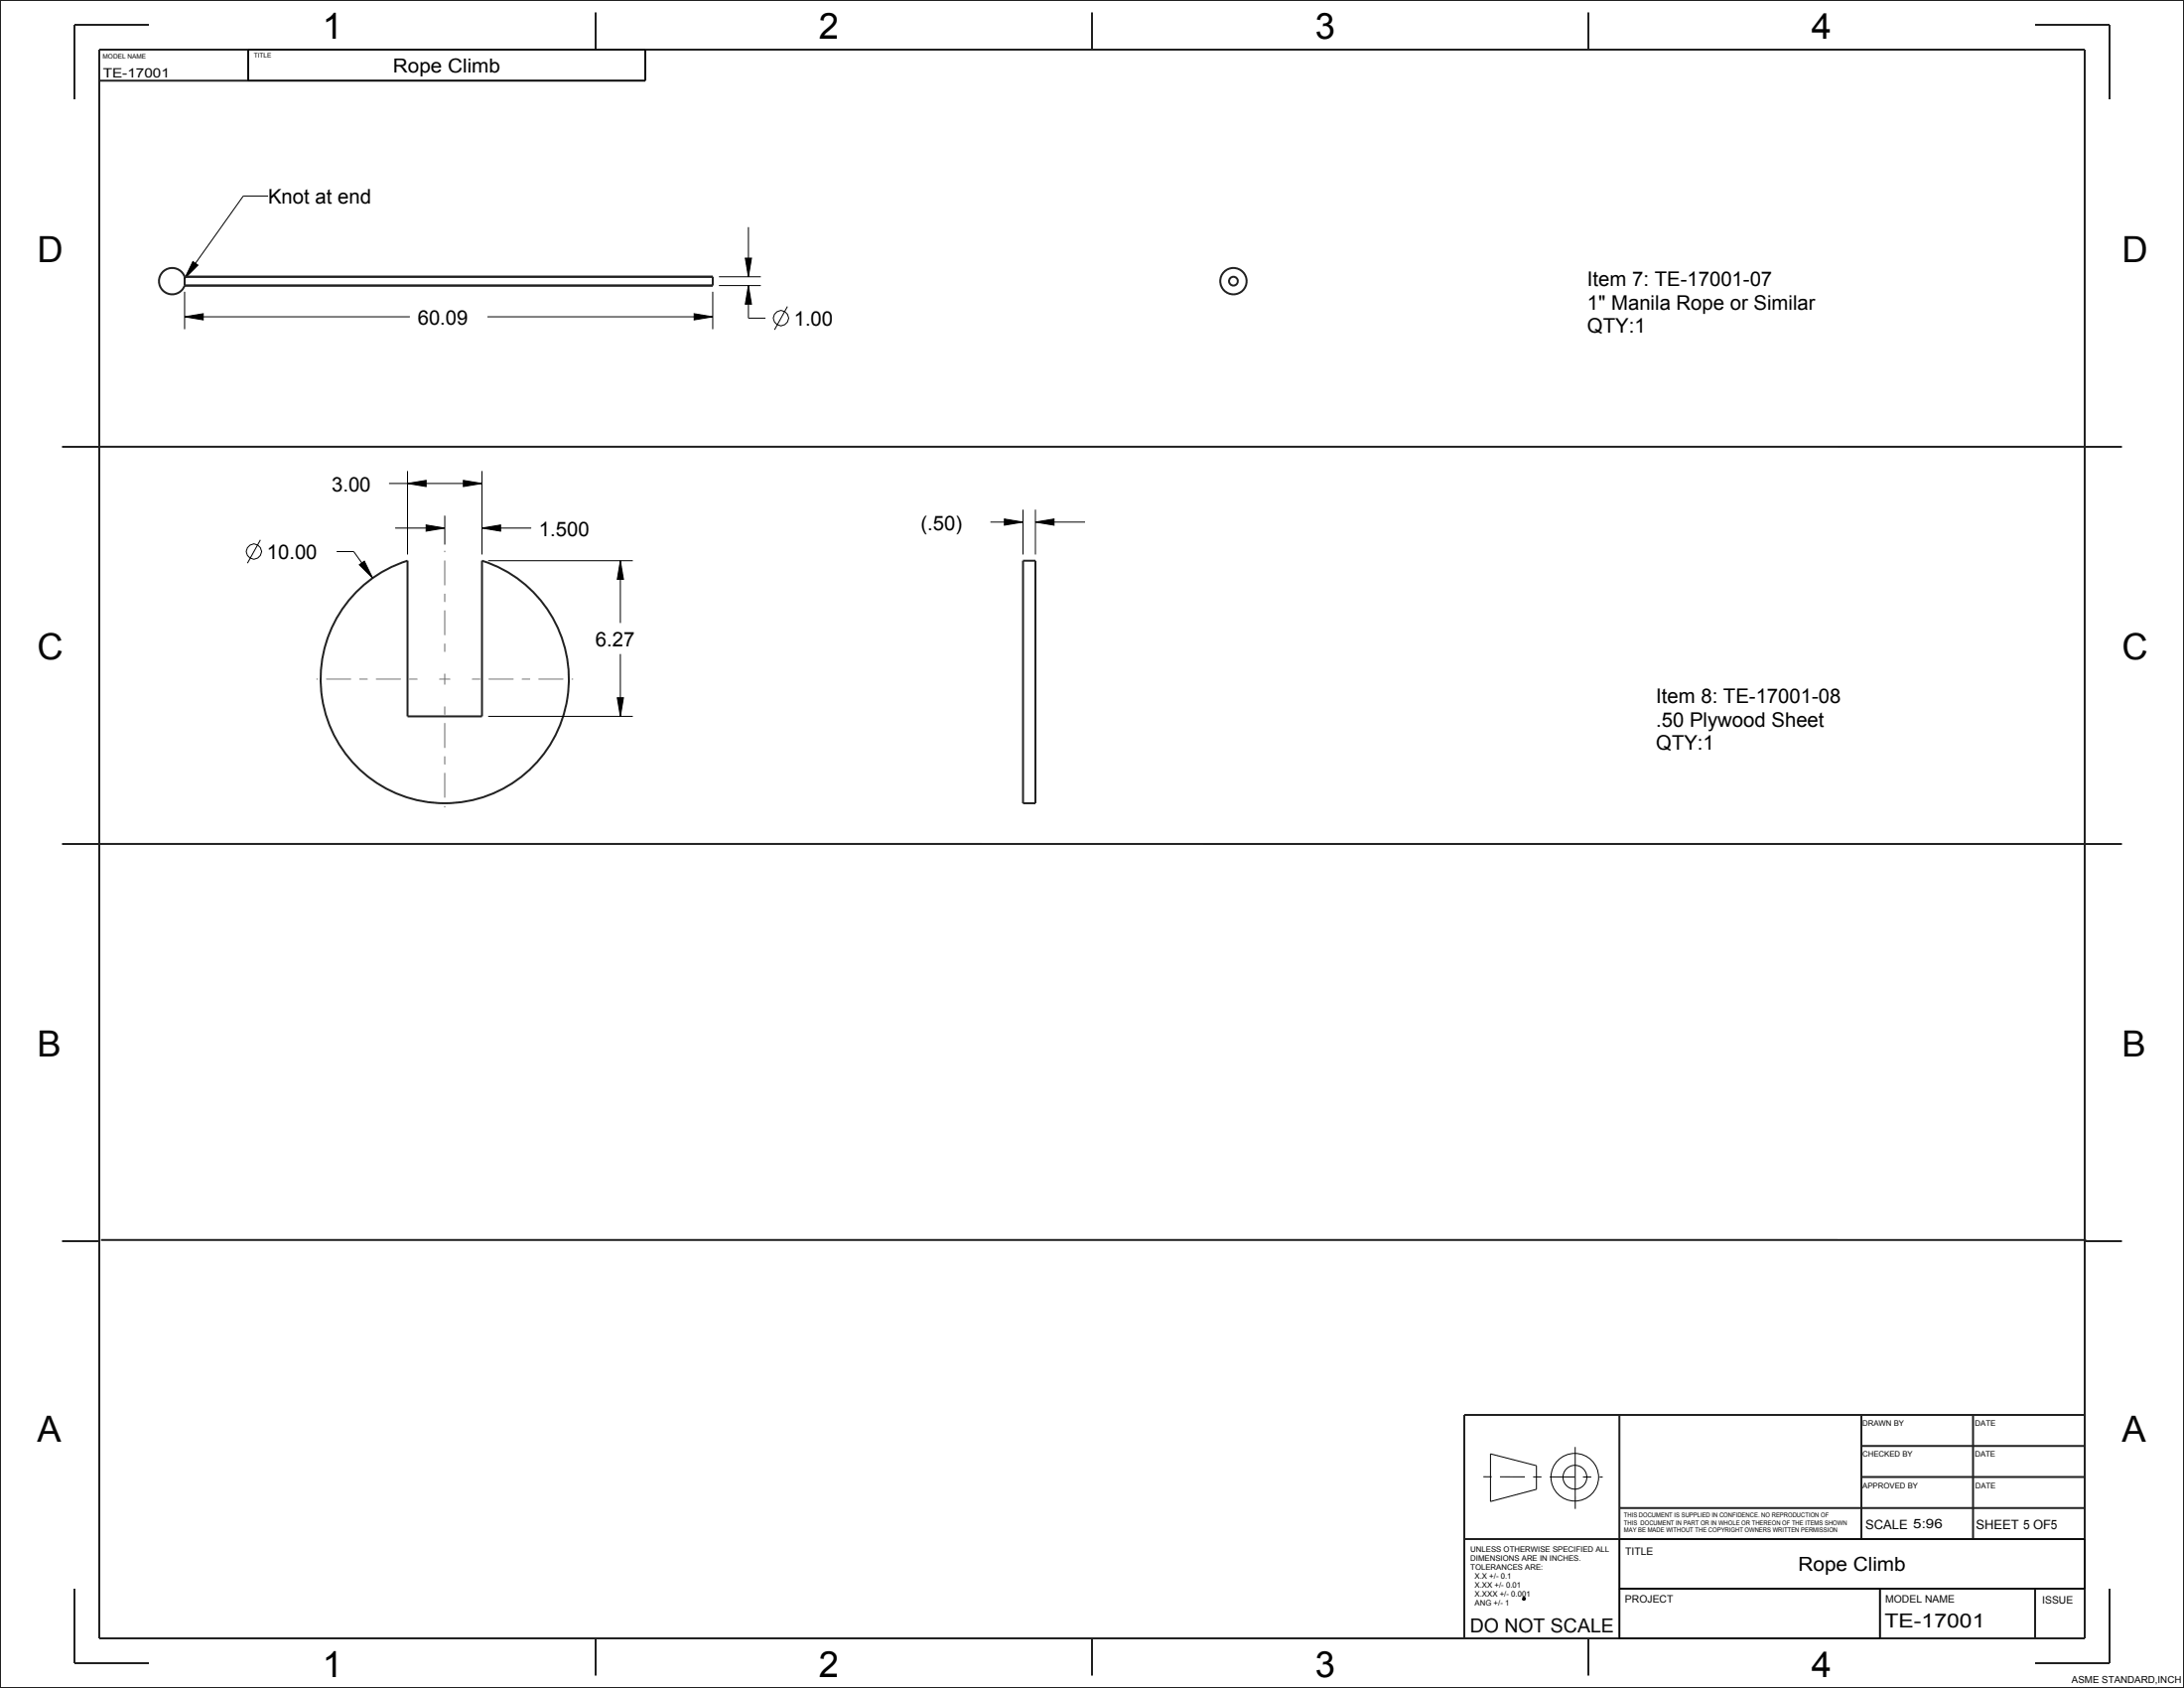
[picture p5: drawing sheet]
<svg xmlns="http://www.w3.org/2000/svg" width="559mm" height="432mm" viewBox="0 0 559 432" stroke-linecap="round" stroke-linejoin="round" font-family="sans-serif">
<path d="M389.8 408.7l.4 .1-.2 .4-.4-.1z" fill="none" stroke="#060606" stroke-width=".51"/>
<g fill="none" stroke="#000" stroke-width=".25">
<path d="M63.5 12.7h101.6v7.9h-101.6zM68.6 50.1h-6.4l-15 21.2M191.5 58.1v12.7M47.2 74.6v9.6M49.3 66.9l1.3 .9-3.4 3.5zM182.4 74.6v9.6M184 73h10.7M184 70.8h10.7M190.7 66h1.6l-.8 4.8zM191.5 73l.8 4.8h-1.6zM191.5 73v8.4h4.4M201.5 78.4l-3.3 6"/>
<path d="M47.2 81l4.8-.8v1.6zM47.2 81h57.7M124.7 81h57.7M177.6 80.2l4.8 .8-4.8 .8zM66.6 138.1l-3.3 6M99.5 123.7h23.8M101.1 135.1h12.7M104.3 123.7l4.7-.8v1.6zM104.3 120.5v21.3M109 134.3l4.8 .8-4.8 .8zM113.8 131.9v7.4M118.6 122.9l4.7 .8-4.7 .8z"/>
<path d="M123.3 135.1l4.8-.8v1.6zM123.3 120.5v21.3M123.3 135.1h12.6M253.4 133.6h8.3M257 132.8l4.7 .8-4.7 .7zM261.7 130.4v11.4M264.9 133.6l4.8-.8v1.5zM264.9 130.4v11.4M264.9 133.6h12.7M86.1 141.1h4.4l4.8 6.8M91.9 144.5l1.3-1 2.1 4.4zM124.9 143.4h37"/>
<path d="M158.7 143.4l.8 4.8h-1.6zM158.7 143.4v16M157.9 178.5h1.6l-.8 4.7zM158.7 167.3v15.9M124.9 183.2h37M381.4 371.9l11.7 3v6.1l-11.7 3.1zM403 370.2v15.8M414.3 393.7h119.1v12.7h-119.1zM414.3 406.4h66.7v12.7h-66.7z"/>
<circle cx="199.8" cy="81.4" r="1.95"/>
<circle cx="64.9" cy="141.1" r="1.95"/>
<circle cx="402.9" cy="377.9" r="6.1"/>
<circle cx="403" cy="377.9" r="3"/>
</g>
<g fill="#000">
<path d="M49.3 66.9l1.3 .9-3.4 3.5zM191.5 73l.8 4.8h-1.6zM190.7 66h1.6l-.8 4.8zM47.2 81l4.8-.8v1.6zM177.6 80.2l4.8 .8-4.8 .8zM104.3 123.7l4.7-.8v1.6zM109 134.3l4.8 .8-4.8 .8zM118.6 122.9l4.7 .8-4.7 .8zM123.3 135.1l4.8-.8v1.6zM257 132.8l4.7 .8-4.7 .7zM264.9 133.6l4.8-.8v1.5zM91.9 144.5l1.3-1 2.1 4.4z"/>
<path d="M158.7 143.4l.8 4.8h-1.6zM157.9 178.5h1.6l-.8 4.7z"/>
</g>
<path d="M379.5 377.8h30.6" fill="none" stroke="#000" stroke-width=".25" stroke-dasharray="2.1 2.1 6.4 2.1" stroke-linecap="butt"/>
<g fill="none" stroke="#222" stroke-width=".51">
<path d="M0 0h558.8v431.8h-558.8zM25.4 12.7h508v406.4h-508zM38.1 6.3h-19.1v19.1M63.5 12.7v7.9M152.4 3.2v9.5M165.1 12.7v7.9h-139.7M279.4 3.2v9.5M406.4 3.2v9.5M520.7 6.3h19.1v19.1M47.2 73h135.2M47.2 70.8h135.2M47.2 70.8a3.4 3.4 0 0 0-5.2-1.6 3.4 3.4 0 0 0 0 5.4 3.4 3.4 0 0 0 5.2-1.6"/>
<path d="M47.2 70.8v2.2M15.9 114.3h9.5M25.5 114.3h517.4M91.4 151.2a31.6 31.6 0 0 1 12.9-7.8v39.8h19v-39.8a31.8 31.8 0 0 1 18.9 44.6 31.8 31.8 0 0 1-47.1 11.4 31.8 31.8 0 0 1-3.7-48.2zM15.9 215.9h9.5M25.5 215.9h517.4M264.9 205.5v-62.1h-3.2v62.1M15.9 317.5h9.5M25.8 317.2h508M533.4 317.5h9.5M414.3 361.9v57.2M476.3 377.8h57.1"/>
<path d="M476.3 369.9h57.1M476.3 361.9v31.8M504.8 361.9v31.8M533.4 361.9h-158.7v57.2M374.7 393.7h158.7M414.3 385.8h119.1M19 406.4v19h19.1M152.4 419.1v9.5M279.4 419.1v9.5M406.4 419.1v9.5M414.3 406.4h119.1M481 406.4v12.7"/>
<path d="M520.7 406.4v12.7M539.8 406.4v19h-19.1"/>
<circle cx="315.6" cy="71.9" r="3.4"/>
</g>
<!-- layer: 02___PRT_ALL_AXES -->
<g fill="none" stroke="#222" stroke-width=".51">
<path d="M47.2 70.8h135.2v2.2h-135.2M261.7 205.5h3.2"/>
<circle cx="315.6" cy="71.9" r="1.12"/>
</g>
<path d="M112.4 173.7h2.8M113.8 172.3v2.8" fill="none" stroke="#707070" stroke-width=".25"/>
<path d="M106.8 173.7h-25.8M113.8 166.7v-25.8M120.8 173.7h25.8M113.8 180.7v25.8" fill="none" stroke="#707070" stroke-width=".25" stroke-dasharray="2.1 2.1 6.4 2.1" stroke-linecap="butt"/>
<g font-size="9.2">
<text x="82.5" y="9.9">1</text>
<text x="209.5" y="9.9">2</text>
<text x="336.5" y="9.9">3</text>
<text x="463.5" y="9.9">4</text>
<text x="82.5" y="429">1</text>
<text x="209.5" y="429">2</text>
<text x="336.5" y="429">3</text>
<text x="463.5" y="429">4</text>
</g>
<g font-size="9.2" fill="#060606">
<text x="9.5" y="67.1">D</text>
<text x="542.9" y="67.1">D</text>
<text x="9.5" y="168.7">C</text>
<text x="542.9" y="168.7">C</text>
<text x="9.5" y="270.3">B</text>
<text x="542.9" y="270.3">B</text>
<text x="9.5" y="368.7">A</text>
<text x="542.9" y="368.7">A</text>
</g>
<g font-size="5.2">
<text x="68.6" y="52.1">Knot at end</text>
<text x="406.1" y="73.2">Item 7: TE-17001-07</text>
<text x="106.9" y="83">60.09</text>
<text x="203.1" y="83.4">1.00</text>
<text x="406.1" y="79.2">1&quot; Manila Rope or Similar</text>
<text x="406.1" y="85.1">QTY:1</text>
<text x="84.9" y="125.7">3.00</text>
<text x="137.9" y="137.1">1.500</text>
<text x="235.6" y="135.5">(.50)</text>
<text x="68.3" y="143.1">10.00</text>
<text x="152.4" y="165.3">6.27</text>
<text x="423.7" y="179.9">Item 8: TE-17001-08</text>
<text x="423.7" y="185.8">.50 Plywood Sheet</text>
<text x="423.7" y="191.8">QTY:1</text>
</g>
<g font-size="5">
<text x="100.6" y="18.6">Rope Climb</text>
<text x="460.1" y="402">Rope Climb</text>
</g>
<g font-size="5" fill="#060606">
<text x="376.1" y="417.6">DO NOT SCALE</text>
<text x="482.2" y="416.2">TE-17001</text>
</g>
<g font-size="3.3" fill="#060606">
<text x="26.3" y="19.8">TE-17001</text>
<text x="477.3" y="391">SCALE 5:96</text>
<text x="505.6" y="391.1">SHEET 5 OF5</text>
</g>
<g font-size="2.6" fill="#060606">
<text x="415.9" y="397.9">TITLE</text>
<text x="415.8" y="410.1">PROJECT</text>
<text x="482.4" y="410">MODEL NAME</text>
<text x="522.5" y="410.1">ISSUE</text>
</g>
<text font-size="2.5" x="530.1" y="430.5">ASME STANDARD,INCH</text>
<g font-size="2" fill="#060606">
<text x="476.5" y="364.7">DRAWN BY</text>
<text x="505.4" y="364.7">DATE</text>
<text x="476.5" y="372.5">CHECKED BY</text>
<text x="505.3" y="372.5">DATE</text>
<text x="476.6" y="380.8">APPROVED BY</text>
<text x="505.4" y="380.8">DATE</text>
<text x="376.2" y="396.9">UNLESS OTHERWISE SPECIFIED ALL</text>
<text x="376.2" y="399.2">DIMENSIONS ARE IN INCHES.</text>
<text x="376.2" y="401.5">TOLERANCES ARE:</text>
<text x="377.3" y="403.8">X.X +/- 0.1</text>
<text x="377.3" y="406">X.XX +/- 0.01</text>
<text x="377.3" y="408.3">X.XXX +/- 0.001</text>
<text x="377.3" y="410.6">ANG +/- 1</text>
</g>
<g font-size="1.7" fill="#060606">
<text x="26.3" y="14.9">MODEL NAME</text>
<text x="65" y="14.8">TITLE</text>
<text x="415.5" y="388.1">THIS DOCUMENT IS SUPPLIED IN CONFIDENCE. NO REPRODUCTION OF</text>
<text x="415.5" y="390">THIS DOCUMENT IN PART OR IN WHOLE OR THEREON OF THE ITEMS SHOWN</text>
<text x="415.5" y="391.9">MAY BE MADE WITHOUT THE COPYRIGHT OWNERS WRITTEN PERMISSION</text>
</g>
</svg>
